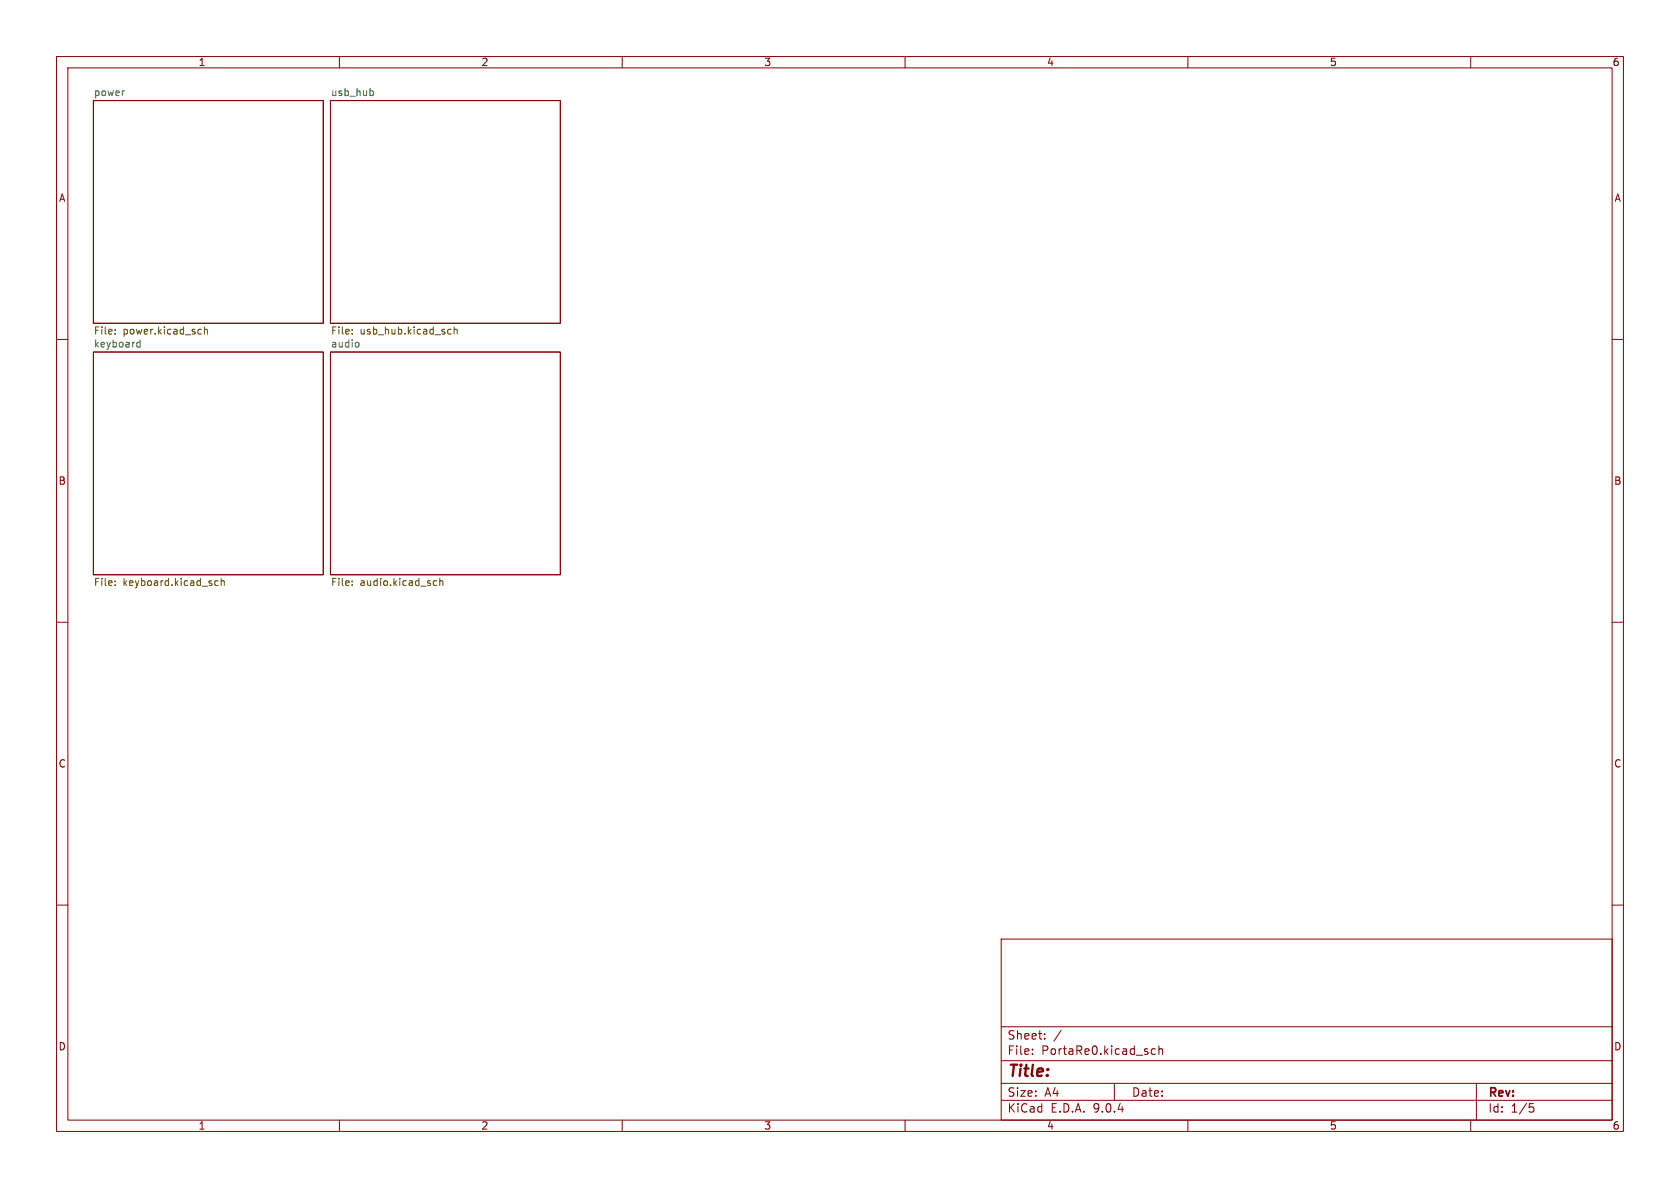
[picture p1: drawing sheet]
<svg xmlns="http://www.w3.org/2000/svg" width="297mm" height="210mm" viewBox="0 0 297 210" stroke-linecap="round" stroke-linejoin="round" font-family="sans-serif">
<g fill="none" stroke="#840000" stroke-width=".18">
<path d="M10 10h277v190h-277zM12 12h273v186h-273zM16.5 17.8h40.6v39.4h-40.6zM58.4 17.8h40.7v39.4h-40.7zM60 10v2M110 10v2M160 10v2M210 10v2M260 10v2M10 60h2M16.5 62.2h40.6v39.4h-40.6zM58.4 62.2h40.7v39.4h-40.7z"/>
<path d="M285 60h2M10 110h2M285 110h2M10 160h2M177 166h108v32h-108zM285 160h2M60 198v2M110 198v2M160 198v2M177 194.5h108M177 191.5h108M177 187.5h108"/>
<path d="M177 181.5h108M182.5 186.3v.1M182.5 185.5v.1M184.7 183.6v.1M184.7 182.8v.1M187.6 182.1l-1.3 2M197 191.5v3M204.2 185.5l-.4-.1-.3 .3v.4l.2 .2h.5M204.9 185.5l.2-.1 .4 .1v.9M204.9 184.9v1.5M210 198v2M260 198v2"/>
<path d="M261 191.5v6.5M270.4 195.1h.7M270.5 195.7h.4l.3 .3-.2 .5-.5 .1"/>
</g>
<path d="M21.9 16.1h.1M65.5 16.1h.4l.1 .2v.5l-.5 .1M24.3 61.3h.5M24.3 60.6h.5M24.8 60.1v1.3M63.2 60.5l.3 .3v.3l-.3 .3" fill="none" stroke="#006464" stroke-width=".18"/>
<g fill="none" stroke="#725600" stroke-width=".18">
<path d="M20.4 58.3v.1M20.4 58.9v.2M35.2 58.2l.4 .1M35.6 59l-.4 .1M36.1 58.3l.2-.1 .3 .1 .1 .8M36.1 57.8v1.3M62.3 58.3v.1M62.3 58.9v.2M79.3 59h.4M79.3 58.3h.4M80.3 58.3l.2-.1 .3 .1v.8M80.3 57.8v1.3"/>
<path d="M20.4 103.4v.1M20.4 102.7v.1M38.6 102.7h-.4l-.2 .2 .1 .5h.5M39.1 102.8l.2-.1h.3l.1 .8M39.1 102.2v1.3M62.3 103.4v.1M62.3 102.7v.1M76.7 103.4h.5M76.7 102.7h.5M77.8 102.8l.1-.1h.3l.1 .8M77.8 102.2v1.3"/>
</g>
<text font-size="2.8" fill="#840000" x="178" y="190.9">Title:</text>
<g font-size="2.1" fill="#840000">
<text x="178" y="184">Sheet:</text>
<text x="178" y="186.7">File:</text>
<text x="184.1" y="186.7">PortaRe0.kicad_sch</text>
<text x="178" y="196.9">KiCad</text>
<text x="178" y="194.1">Size:</text>
<text x="184.7" y="194.1">A4</text>
<text x="185.7" y="196.9">E.D.A.</text>
<text x="193.3" y="196.9">9.0.4</text>
<text x="200" y="194.1">Date:</text>
<text x="263" y="194.3">Rev:</text>
<text x="263" y="196.9">Id:</text>
<text x="267.1" y="196.9">1/5</text>
</g>
<g font-size="1.8" fill="#840000">
<text x="35" y="11.9">1</text>
<text x="85" y="11.9">2</text>
<text x="135" y="11.9">3</text>
<text x="185" y="11.9">4</text>
<text x="235" y="11.9">5</text>
<text x="285" y="11.9">6</text>
<text x="10.3" y="35.9">A</text>
<text x="285.3" y="35.9">A</text>
<text x="10.3" y="85.9">B</text>
<text x="285.3" y="85.9">B</text>
<text x="10.3" y="135.9">C</text>
<text x="285.3" y="135.9">C</text>
<text x="10.3" y="185.9">D</text>
<text x="285.3" y="185.9">D</text>
<text x="35" y="199.9">1</text>
<text x="85" y="199.9">2</text>
<text x="135" y="199.9">3</text>
<text x="185" y="199.9">4</text>
<text x="235" y="199.9">5</text>
<text x="285" y="199.9">6</text>
</g>
<g font-size="1.8" fill="#006464">
<text x="16.5" y="17.1">power</text>
<text x="58.4" y="17.1">usb_hub</text>
<text x="16.5" y="61.5">keyboard</text>
<text x="58.4" y="61.5">audio</text>
</g>
<g font-size="1.8" fill="#725600">
<text x="16.5" y="59.5">File:</text>
<text x="21.7" y="59.5">power.kicad_sch</text>
<text x="58.4" y="59.5">File:</text>
<text x="63.6" y="59.5">usb_hub.kicad_sch</text>
<text x="16.5" y="103.9">File:</text>
<text x="21.7" y="103.9">keyboard.kicad_sch</text>
<text x="58.4" y="103.9">File:</text>
<text x="63.6" y="103.9">audio.kicad_sch</text>
</g>
</svg>
